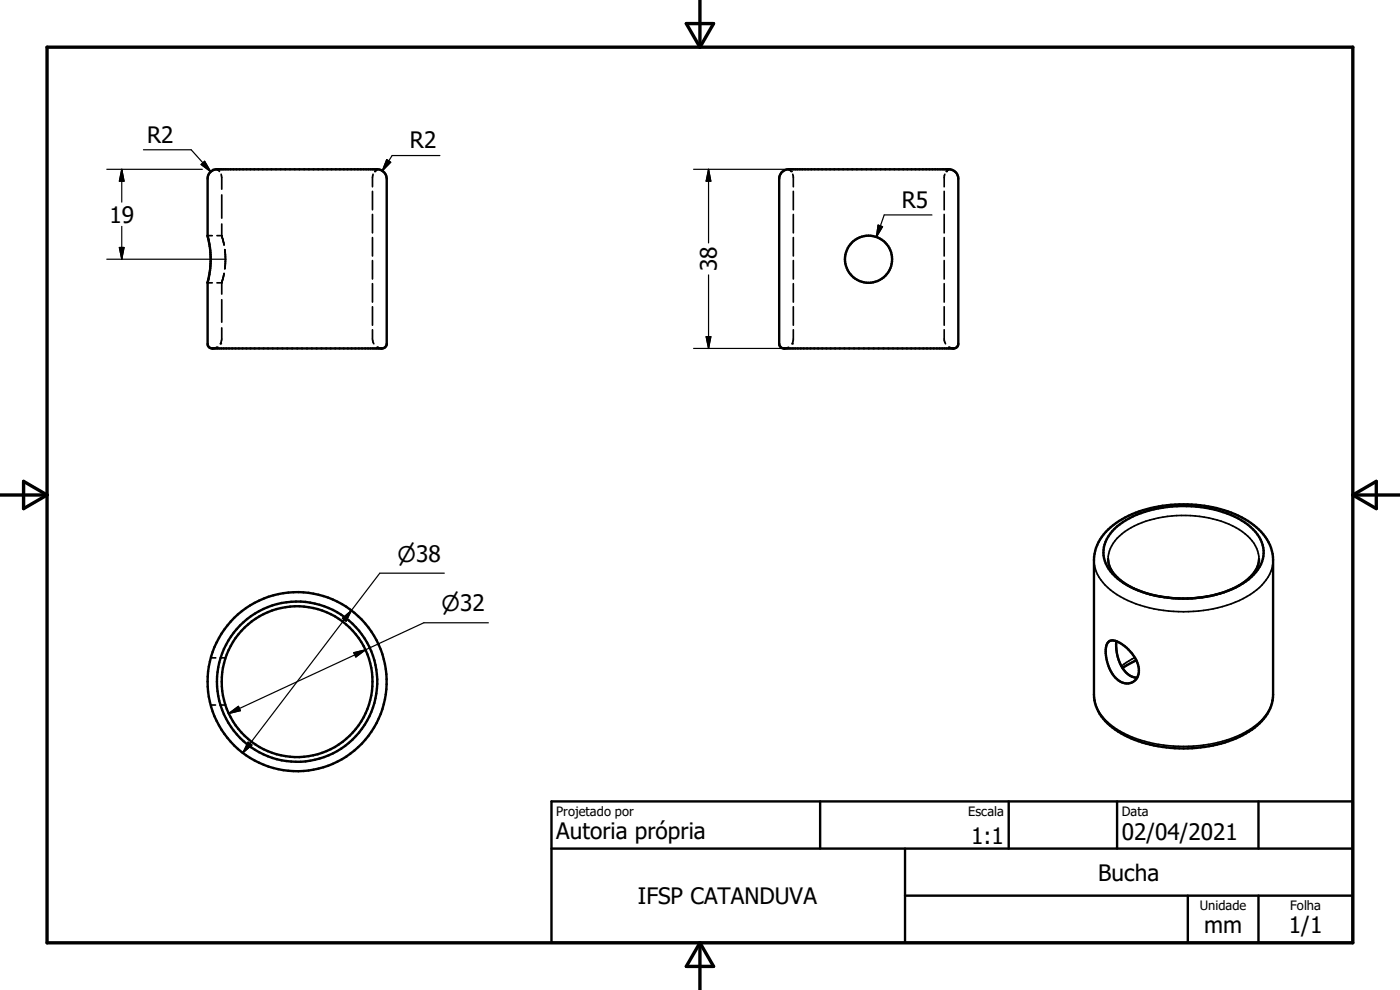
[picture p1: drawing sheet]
<svg xmlns="http://www.w3.org/2000/svg" width="297mm" height="210mm" viewBox="0 0 297 210" stroke-linecap="round" stroke-linejoin="round" font-family="sans-serif">
<g fill="none" stroke="#000" stroke-width=".36">
<path d="M46 35.9l.6 .5M46.9 37l.1 3.1M79.1 37l-.1 2.6M80 35.9l-.5 .5M167.3 35.9l.5 .5M168.2 37l.1 2.6M200.4 37l-.1 2.6M201.3 35.9l-.5 .5M44 50h.1M44 60h.1M44 50l.4 2M44 60h1"/>
<path d="M44 50h1M44.4 58l-.4 2M44.6 53v4M46 60h1M46 50h1M47 50l.2 .6M47 41.4v4.9M47 47.5v2.5M47 60v2.4M47.2 50.6l.1 .5M47.2 50.6l.2 .5M47.2 59.4l-.2 .6"/>
<path d="M47.3 51.1l.2 .7M47.3 58.9l-.1 .5M47.4 51.1l.1 .7M47.4 58.9l-.2 .5M47.5 51.8l.1 .2M47.5 58.2l-.2 .7M47.5 58.2l-.1 .7M47.5 58v.2M47.6 58l-.1 .2M47.7 53.1v-.1l.1 1.5M47.8 53.5l.1 1.5M47.8 54.5v.5"/>
<path d="M47.8 55v.5M47.9 55l-.2 2 .1-1.5M79 40.6v3.9M79 45.5v3.9M79 50.4v3.9M79 55.3v3.9M168.3 40.6v3.9M168.3 45.5v3.9M168.3 50.4v3.9M168.3 55.3v3.9M200.3 40.6v3.9M200.3 45.5v3.9"/>
<path d="M200.3 50.4v3.9M200.3 55.3v3.9M46 73.7l-1 .2M47 63.6v4.8M47 69.5v2.4l-.2 1M79 70v1.9l.3 1M79 60.2v3.9M79 65.1v3.9M80 73.7l1 .2M167.3 73.7l-1 .2M168.3 70v2.3l-.2 .6M168.3 60.2v3.9"/>
<path d="M168.3 65.1v3.9M200.3 70v2.3l.3 .6M200.3 60.2v3.9M200.3 65.1v3.9M201.3 73.7l1 .2M232.1 118.8a8.7 8.7 0 0 0 4.1 6.8 27.8 27.8 0 0 0 19.1 3.9 20.1 20.1 0 0 0 12.9-6 7.5 7.5 0 0 0 1.9-4.7M235.1 118.6a7.8 7.8 0 0 1 4.2-6.2 24.8 24.8 0 0 1 23.6 0 7.7 7.7 0 0 1 4.2 6.2M44.7 139.6h1.1M46.8 139.6h1.1M240.7 139.5l-2.8 1.8M44.7 149.6h1M46.8 149.6h1"/>
<path d="M232.1 147.4a8.7 8.7 0 0 0 4.1 6.8 27.8 27.8 0 0 0 19.1 3.9 20.1 20.1 0 0 0 12.9-6 7.5 7.5 0 0 0 1.9-4.7"/>
</g>
<g fill="none" stroke="#000" stroke-width=".51">
<path d="M44.5 36.6l.8-.6 .7-.1h34a2.07 2.07 0 0 1 2 2v35l-.3 .8-.7 .2-36.4-.1-.5-.4-.1-.5v-12.9l.3-1.2a19 19 0 0 0 0-7.3l-.3-1.5v-12.1l.1-.7zM165.8 36.6l.8-.6 .7-.1h34a2.02 2.02 0 0 1 2 2v35l-.4 .8-.6 .2h-36l-.6-.2-.4-.8v-35l.1-.7zM235.1 118.6a6.8 6.8 0 0 0 3.7 5.3 21.2 21.2 0 0 0 8.2 2.8M236.4 112.2a21.5 21.5 0 0 1 15.3-4.8 21.9 21.9 0 0 1 13.6 4.4 6.6 6.6 0 0 1 .2 10.6 21.7 21.7 0 0 1-14.5 4.6 22.6 22.6 0 0 1-13.9-4.2 6.7 6.7 0 0 1-2.3-8.4zM267.1 118.6a6.7 6.7 0 0 1-3.7 5.3 24.6 24.6 0 0 1-15.6 2.9M235.2 136.1a2.38 2.38 0 0 1 2.8 .5 7.6 7.6 0 0 1 3.6 6 2.62 2.62 0 0 1-1.8 2.3 2.62 2.62 0 0 1-2.8-.8 8 8 0 0 1-2.1-7.6zM236.8 136a8.4 8.4 0 0 0 2.7 7.2l.7 .4 1.1 .2M232.2 148.6a10.9 10.9 0 0 0 6.3 7.4 29.2 29.2 0 0 0 25.8-.4 10.6 10.6 0 0 0 5.7-7M232.2 148.6l-.1-1.2v-28.6a10.4 10.4 0 0 1 6-8.7 28.2 28.2 0 0 1 26.7 .4 10.3 10.3 0 0 1 5.3 8.3v28.6l-.1 1.2M241.1 140.1l-2.9 1.6M117 170h170v30h-170zM174 170v10"/>
<path d="M214 170v10M237 170v10M267 170v10M117 180h170M192 190h95M192 180v20M252 190v10M267 190v10"/>
<circle cx="184.3" cy="55" r="5"/>
<circle cx="63" cy="144.6" r="16"/>
<circle cx="63" cy="144.6" r="17"/>
<circle cx="63" cy="144.6" r="19"/>
</g>
<g fill="#000">
<circle cx="79.5" cy="36.4" r=".18"/>
<circle cx="167.8" cy="36.4" r=".18"/>
<circle cx="200.8" cy="36.4" r=".18"/>
<circle cx="46" cy="73.7" r=".18"/>
<circle cx="46.8" cy="72.9" r=".18"/>
<circle cx="80" cy="73.7" r=".18"/>
<circle cx="168.1" cy="72.9" r=".18"/>
<circle cx="201.3" cy="73.7" r=".18"/>
</g>
<path d="M10 10h277v190h-277zM145.6 5h5.8l-2.9 5zM148.5 0v10M0 105h10M5 102.1l5 2.9-5 2.9zM287 105h10M287 105l5-2.9v5.8zM148.5 200v10M148.5 200l2.9 5h-5.8z" fill="none" stroke="#000" stroke-width=".71"/>
<g fill="none" stroke="#000" stroke-width=".25">
<path d="M22.7 35.9h20.2M25.8 35.9l.5 2.5h-1zM25.8 35.9v7M30.4 31.8h10.2l4.1 4.6M42.7 34.9l.7-.7 1.3 2.2zM45.1 35.9h.9M82 33.9l.9 .5-1.8 1.8zM93.3 33h-10.1l-2.1 3.2M147.1 35.9h20.2M150.3 35.9v15.6M150.3 35.9l.5 2.5h-1zM22.7 55h25.1"/>
<path d="M25.3 52.5h1l-.5 2.5zM25.8 48v7M150.3 58.3v15.6M186.3 47.8l.9 .3-1.3 2.2zM197.7 45.6h-10.1l-1.7 4.7M147.1 73.9h19.2M149.8 71.4h1l-.5 2.5zM72.6 131.2l2-1.7-1.2 2.3zM74.6 129.5l-23.1 30.2M75.1 138.5l2.4-.6-2 1.5zM77.5 137.9l-29 13.5M94.3 121.6h-13.7l-6 7.9"/>
<path d="M103.6 132.1h-13.7l-12.4 5.8M48.5 151.4l2.1-1.6 .4 1zM52.6 157.4l.8 .6-1.9 1.7z"/>
</g>
<path d="M25.8 35.9l.5 2.5h-1zM42.7 34.9l.7-.7 1.3 2.2zM82 33.9l.9 .5-1.8 1.8zM150.3 35.9l.5 2.5h-1zM25.3 52.5h1l-.5 2.5zM186.3 47.8l.9 .3-1.3 2.2zM149.8 71.4h1l-.5 2.5zM72.6 131.2l2-1.7-1.2 2.3zM75.1 138.5l2.4-.6-2 1.5zM48.5 151.4l2.1-1.6 .4 1zM52.6 157.4l.8 .6-1.9 1.7z" fill="#000" stroke="#000" stroke-width=".25"/>
<g font-size="4.8">
<text x="31.2" y="30.3">R2</text>
<text x="87" y="31.5">R2</text>
<text x="23.2" y="47.2">19</text>
<text x="191.3" y="44">R5</text>
<text x="152.1" y="57.6" transform="rotate(-90 152.1 57.6)">38</text>
<text x="118" y="178.1">Autoria própria</text>
<text x="206" y="179">1:1</text>
<text x="238" y="178.2">02/04/2021</text>
<text x="135.3" y="191.8">IFSP CATANDUVA</text>
<text x="233" y="186.8">Bucha</text>
<text x="255.4" y="197.9">mm</text>
<text x="273.4" y="198">1/1</text>
</g>
<g font-size="4.6">
<text x="84.3" y="119.2">n38</text>
<text x="93.7" y="129.7">n32</text>
</g>
<g font-size="2.7">
<text x="118" y="173.1">Projetado por</text>
<text x="205.4" y="173.1">Escala</text>
<text x="238" y="173">Data</text>
<text x="254.6" y="193.1">Unidade</text>
<text x="273.7" y="193.1">Folha</text>
</g>
</svg>
